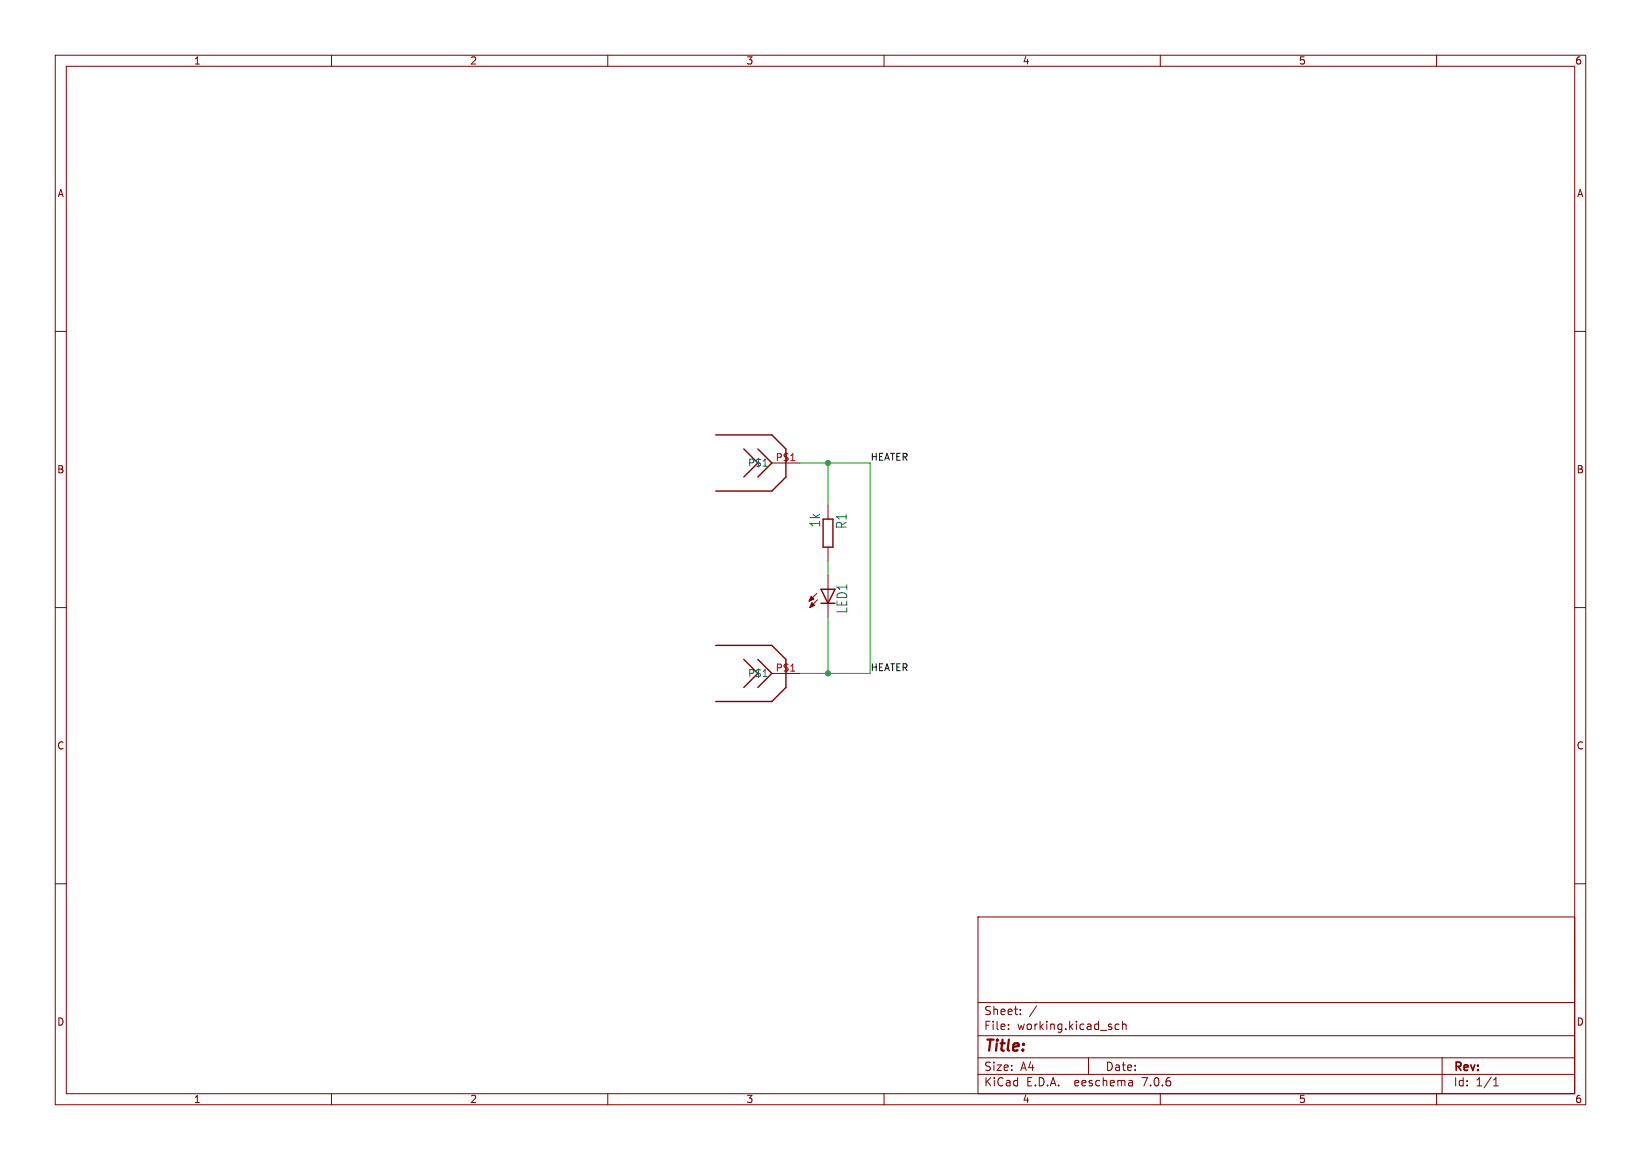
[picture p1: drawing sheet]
(kicad_sch (version 20230121) (generator eeschema)

 (paper "A4")

 (lib_symbols
  (symbol "working-eagle-import:FASTONSMD" (in_bom yes) (on_board yes)
   (property "Reference" "" (at 0 0 0) (effects (font (size 1.27 1.27)) hide))
   (property "Value" "" (at 0 0 0) (effects (font (size 1.27 1.27)) hide))
   (property "Footprint" "working:FASTONSMD" (at 0 0 0) (effects (font (size 1.27 1.27)) hide))
   (property "Datasheet" "" (at 0 0 0) (effects (font (size 1.27 1.27)) hide))
   (property "ki_locked" "" (at 0 0 0) (effects (font (size 1.27 1.27))))
   (symbol "FASTONSMD_1_0"
    (polyline (pts (xy -15.24 5.08) (xy -5.08 5.08)) (stroke (width 0.254) (type solid)) (fill (type none)))
    (polyline (pts (xy -10.16 2.54) (xy -7.62 0)) (stroke (width 0.254) (type solid)) (fill (type none)))
    (polyline (pts (xy -7.62 0) (xy -10.16 -2.54)) (stroke (width 0.254) (type solid)) (fill (type none)))
    (polyline (pts (xy -5.08 -5.08) (xy -15.24 -5.08)) (stroke (width 0.254) (type solid)) (fill (type none)))
    (polyline (pts (xy -5.08 0) (xy -7.62 -2.54)) (stroke (width 0.254) (type solid)) (fill (type none)))
    (polyline (pts (xy -5.08 0) (xy -7.62 2.54)) (stroke (width 0.254) (type solid)) (fill (type none)))
    (polyline (pts (xy -5.08 5.08) (xy -2.54 2.54)) (stroke (width 0.254) (type solid)) (fill (type none)))
    (polyline (pts (xy -2.54 -2.54) (xy -5.08 -5.08)) (stroke (width 0.254) (type solid)) (fill (type none)))
    (polyline (pts (xy -2.54 2.54) (xy -2.54 -2.54)) (stroke (width 0.254) (type solid)) (fill (type none)))
    (pin bidirectional line (at 0 0 180) (length 5.08) (name "P$1" (effects (font (size 1.27 1.27)))) (number "P$1" (effects (font (size 1.27 1.27)))))))
  (symbol "working-eagle-import:LEDCHIPLED_0805" (in_bom yes) (on_board yes)
   (property "Reference" "LED" (at 3.556 -4.572 90) (effects (font (size 1.778 1.5113)) (justify left bottom)))
   (property "Value" "" (at 5.715 -4.572 90) (effects (font (size 1.778 1.5113)) (justify left bottom)))
   (property "Footprint" "working:CHIPLED_0805" (at 0 0 0) (effects (font (size 1.27 1.27)) hide))
   (property "Datasheet" "" (at 0 0 0) (effects (font (size 1.27 1.27)) hide))
   (property "ki_locked" "" (at 0 0 0) (effects (font (size 1.27 1.27))))
   (symbol "LEDCHIPLED_0805_1_0"
    (polyline (pts (xy -2.032 -0.762) (xy -3.429 -2.159)) (stroke (width 0.1524) (type solid)) (fill (type none)))
    (polyline (pts (xy -1.905 -1.905) (xy -3.302 -3.302)) (stroke (width 0.1524) (type solid)) (fill (type none)))
    (polyline (pts (xy 0 -2.54) (xy -1.27 -2.54)) (stroke (width 0.254) (type solid)) (fill (type none)))
    (polyline (pts (xy 0 -2.54) (xy -1.27 0)) (stroke (width 0.254) (type solid)) (fill (type none)))
    (polyline (pts (xy 0 0) (xy -1.27 0)) (stroke (width 0.254) (type solid)) (fill (type none)))
    (polyline (pts (xy 0 0) (xy 0 -2.54)) (stroke (width 0.1524) (type solid)) (fill (type none)))
    (polyline (pts (xy 1.27 -2.54) (xy 0 -2.54)) (stroke (width 0.254) (type solid)) (fill (type none)))
    (polyline (pts (xy 1.27 0) (xy 0 -2.54)) (stroke (width 0.254) (type solid)) (fill (type none)))
    (polyline (pts (xy 1.27 0) (xy 0 0)) (stroke (width 0.254) (type solid)) (fill (type none)))
    (polyline (pts (xy -3.429 -2.159) (xy -3.048 -1.27) (xy -2.54 -1.778)) (stroke (width 0.1524) (type solid)) (fill (type outline)))
    (polyline (pts (xy -3.302 -3.302) (xy -2.921 -2.413) (xy -2.413 -2.921)) (stroke (width 0.1524) (type solid)) (fill (type outline)))
    (pin passive line (at 0 2.54 270) (length 2.54) (name "A" (effects (font (size 0 0)))) (number "A" (effects (font (size 0 0)))))
    (pin passive line (at 0 -5.08 90) (length 2.54) (name "C" (effects (font (size 0 0)))) (number "C" (effects (font (size 0 0)))))))
  (symbol "working-eagle-import:R-EU_M0805" (in_bom yes) (on_board yes)
   (property "Reference" "R" (at -3.81 1.4986 0) (effects (font (size 1.778 1.5113)) (justify left bottom)))
   (property "Value" "" (at -3.81 -3.302 0) (effects (font (size 1.778 1.5113)) (justify left bottom)))
   (property "Footprint" "working:M0805" (at 0 0 0) (effects (font (size 1.27 1.27)) hide))
   (property "Datasheet" "" (at 0 0 0) (effects (font (size 1.27 1.27)) hide))
   (property "ki_locked" "" (at 0 0 0) (effects (font (size 1.27 1.27))))
   (symbol "R-EU_M0805_1_0"
    (polyline (pts (xy -2.54 -0.889) (xy -2.54 0.889)) (stroke (width 0.254) (type solid)) (fill (type none)))
    (polyline (pts (xy -2.54 -0.889) (xy 2.54 -0.889)) (stroke (width 0.254) (type solid)) (fill (type none)))
    (polyline (pts (xy 2.54 -0.889) (xy 2.54 0.889)) (stroke (width 0.254) (type solid)) (fill (type none)))
    (polyline (pts (xy 2.54 0.889) (xy -2.54 0.889)) (stroke (width 0.254) (type solid)) (fill (type none)))
    (pin passive line (at -5.08 0 0) (length 2.54) (name "1" (effects (font (size 0 0)))) (number "1" (effects (font (size 0 0)))))
    (pin passive line (at 5.08 0 180) (length 2.54) (name "2" (effects (font (size 0 0)))) (number "2" (effects (font (size 0 0))))))))

 (junction (at 149.86 83.82) (diameter 0) (color 0 0 0 0))
 (junction (at 149.86 121.92) (diameter 0) (color 0 0 0 0))

 (wire (pts (xy 149.86 83.82) (xy 157.48 83.82)) (stroke (width 0.1524) (type solid)))
 (wire (pts (xy 149.86 111.76) (xy 149.86 121.92)) (stroke (width 0.1524) (type solid)))
 (wire (pts (xy 157.48 121.92) (xy 157.48 83.82)) (stroke (width 0.1524) (type solid)))
 (wire (pts (xy 149.86 91.44) (xy 149.86 83.82)) (stroke (width 0.1524) (type solid)))
 (wire (pts (xy 157.48 121.92) (xy 149.86 121.92)) (stroke (width 0.1524) (type solid)))
 (wire (pts (xy 144.78 83.82) (xy 149.86 83.82)) (stroke (width 0.1524) (type solid)))
 (wire (pts (xy 149.86 104.14) (xy 149.86 101.6)) (stroke (width 0.1524) (type solid)))
 (wire (pts (xy 149.86 121.92) (xy 144.78 121.92)) (stroke (width 0.1524) (type solid)))

 (label "HEATER" (at 157.48 83.82 0) (fields_autoplaced) (effects (font (size 1.2446 1.2446)) (justify left bottom)))
 (label "HEATER" (at 157.48 121.92 0) (fields_autoplaced) (effects (font (size 1.2446 1.2446)) (justify left bottom)))

 (symbol (lib_id "working-eagle-import:FASTONSMD") (at 144.78 121.92 0) (unit 1) (in_bom yes) (on_board yes) (dnp no)
  (property "Reference" "U$2" (at 144.78 121.92 0) (effects (font (size 1.27 1.27)) hide))
  (property "Value" "FASTONSMD" (at 144.78 121.92 0) (effects (font (size 1.27 1.27)) hide))
  (property "Footprint" "working:FASTONSMD" (at 144.78 121.92 0) (effects (font (size 1.27 1.27)) hide))
  (property "Datasheet" "" (at 144.78 121.92 0) (effects (font (size 1.27 1.27)) hide)) (pin "P$1"))

 (symbol (lib_id "working-eagle-import:FASTONSMD") (at 144.78 83.82 0) (unit 1) (in_bom yes) (on_board yes) (dnp no)
  (property "Reference" "U$1" (at 144.78 83.82 0) (effects (font (size 1.27 1.27)) hide))
  (property "Value" "FASTONSMD" (at 144.78 83.82 0) (effects (font (size 1.27 1.27)) hide))
  (property "Footprint" "working:FASTONSMD" (at 144.78 83.82 0) (effects (font (size 1.27 1.27)) hide))
  (property "Datasheet" "" (at 144.78 83.82 0) (effects (font (size 1.27 1.27)) hide)) (pin "P$1"))

 (symbol (lib_id "working-eagle-import:LEDCHIPLED_0805") (at 149.86 106.68 0) (unit 1) (in_bom yes) (on_board yes) (dnp no)
  (property "Reference" "LED1" (at 153.416 111.252 90) (effects (font (size 1.778 1.5113)) (justify left bottom)))
  (property "Value" "LEDCHIPLED_0805" (at 155.575 111.252 90) (effects (font (size 1.778 1.5113)) (justify left bottom) hide))
  (property "Footprint" "working:CHIPLED_0805" (at 149.86 106.68 0) (effects (font (size 1.27 1.27)) hide))
  (property "Datasheet" "" (at 149.86 106.68 0) (effects (font (size 1.27 1.27)) hide)) (pin "A") (pin "C"))

 (symbol (lib_id "working-eagle-import:R-EU_M0805") (at 149.86 96.52 270) (unit 1) (in_bom yes) (on_board yes) (dnp no)
  (property "Reference" "R1" (at 151.3586 92.71 0) (effects (font (size 1.778 1.5113)) (justify left bottom)))
  (property "Value" "1k" (at 146.558 92.71 0) (effects (font (size 1.778 1.5113)) (justify left bottom)))
  (property "Footprint" "working:M0805" (at 149.86 96.52 0) (effects (font (size 1.27 1.27)) hide))
  (property "Datasheet" "" (at 149.86 96.52 0) (effects (font (size 1.27 1.27)) hide)) (pin "1") (pin "2"))

 (sheet_instances (path "" (page "1"))))
